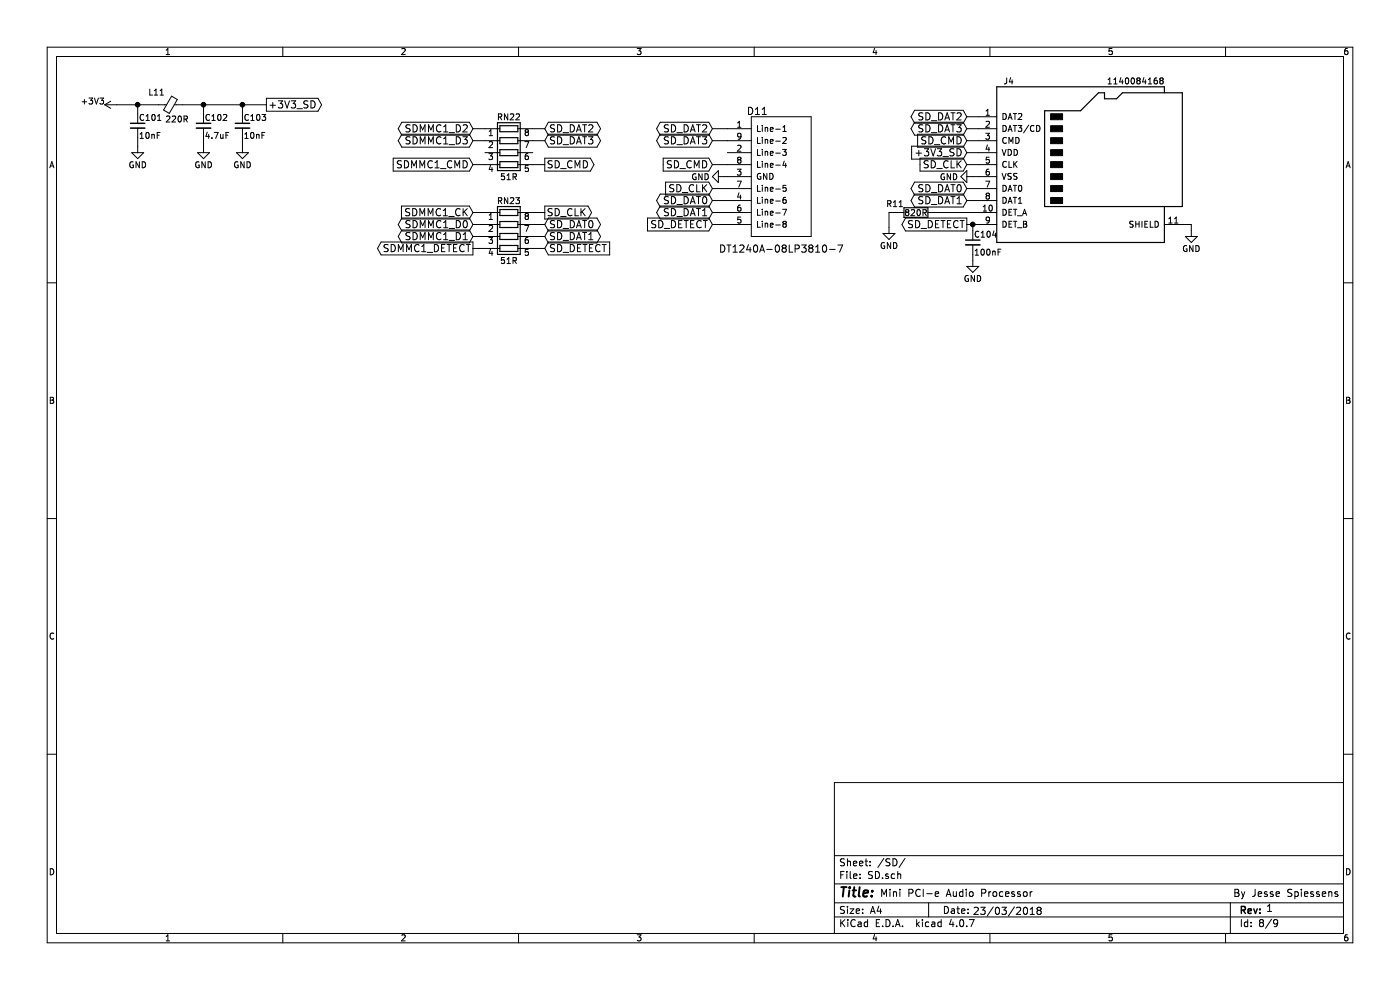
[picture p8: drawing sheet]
EESchema Schematic File Version 2
LIBS:power
LIBS:device
LIBS:switches
LIBS:relays
LIBS:motors
LIBS:transistors
LIBS:conn
LIBS:linear
LIBS:regul
LIBS:74xx
LIBS:cmos4000
LIBS:adc-dac
LIBS:memory
LIBS:xilinx
LIBS:microcontrollers
LIBS:dsp
LIBS:microchip
LIBS:analog_switches
LIBS:motorola
LIBS:texas
LIBS:intel
LIBS:audio
LIBS:interface
LIBS:digital-audio
LIBS:philips
LIBS:display
LIBS:cypress
LIBS:siliconi
LIBS:opto
LIBS:atmel
LIBS:contrib
LIBS:valves
LIBS:STM32
LIBS:SDRAM
LIBS:CODEC
LIBS:TVS_ARRAY
LIBS:BUCK
LIBS:LDO
LIBS:BOOST
LIBS:CONNECTOR
LIBS:POWER_SW
LIBS:EMI_GASKET
LIBS:LED
LIBS:Main board-cache
EELAYER 25 0
EELAYER END
$Descr A4 11693 8268
encoding utf-8
Sheet 8 9
Title ""
Date ""
Rev ""
Comp ""
Comment1 ""
Comment2 ""
Comment3 ""
Comment4 ""
$EndDescr
$Comp
L Micro_SD_Card_Det J4
U 1 1
P 9075 1375
F 0 "J4" H 8425 2075 50  0000 C CNN
F 1 "1140084168" H 9725 2075 50  0000 R CNN
F 2 "" H 11125 2075 50  0001 C CNN
F 3 "" H 9075 1475 50  0001 C CNN
	1    9075 1375
	1    0    0    -1  
$EndComp
$Comp
L R_Pack04 RN22
U 1 1
P 4250 1275
F 0 "RN22" V 3950 1275 50  0000 C CNN
F 1 "51R" V 4450 1275 50  0000 C CNN
F 2 "" V 4525 1275 50  0001 C CNN
F 3 "" H 4250 1275 50  0001 C CNN
	1    4250 1275
	0    1    1    0   
$EndComp
$Comp
L TVS_8-Channel D11
U 1 1
P 6525 1475
F 0 "D11" H 6325 2025 60  0000 C CNN
F 1 "DT1240A-08LP3810-7" H 6525 875 60  0000 C CNN
F 2 "" H 6275 975 60  0001 C CNN
F 3 "" H 6275 975 60  0001 C CNN
	1    6525 1475
	1    0    0    -1  
$EndComp
Text GLabel 3950 1075 0    60   BiDi ~ 0
SDMMC1_D2
Text GLabel 3950 1175 0    60   BiDi ~ 0
SDMMC1_D3
Text GLabel 3950 1375 0    60   Input ~ 0
SDMMC1_CMD
Text GLabel 3950 1775 0    60   Input ~ 0
SDMMC1_CK
Text GLabel 3950 1875 0    60   BiDi ~ 0
SDMMC1_D0
Text GLabel 3950 1975 0    60   BiDi ~ 0
SDMMC1_D1
Wire Wire Line
	3950 1075 4050 1075
Wire Wire Line
	3950 1175 4050 1175
Wire Wire Line
	3950 1375 4050 1375
Wire Wire Line
	3950 1775 4050 1775
Text GLabel 4550 1075 2    60   BiDi ~ 0
SD_DAT2
Text GLabel 4550 1175 2    60   BiDi ~ 0
SD_DAT3
Text GLabel 4550 1375 2    60   Output ~ 0
SD_CMD
Text GLabel 4550 1775 2    60   Output ~ 0
SD_CLK
Text GLabel 4550 1875 2    60   BiDi ~ 0
SD_DAT0
Text GLabel 4550 1975 2    60   BiDi ~ 0
SD_DAT1
Wire Wire Line
	4450 1075 4550 1075
Wire Wire Line
	4450 1175 4550 1175
Wire Wire Line
	4450 1375 4550 1375
Wire Wire Line
	4450 1775 4550 1775
Text GLabel 5950 1075 0    60   BiDi ~ 0
SD_DAT2
Text GLabel 5950 1175 0    60   BiDi ~ 0
SD_DAT3
Text GLabel 5950 1375 0    60   Input ~ 0
SD_CMD
Text GLabel 5950 1575 0    60   Input ~ 0
SD_CLK
Text GLabel 5950 1675 0    60   BiDi ~ 0
SD_DAT0
Text GLabel 5950 1775 0    60   BiDi ~ 0
SD_DAT1
Wire Wire Line
	5950 1575 6075 1575
Wire Wire Line
	5950 1375 6075 1375
Wire Wire Line
	5950 1175 6075 1175
Wire Wire Line
	6075 1075 5950 1075
$Comp
L GND #PWR100
U 1 1
P 6050 1475
F 0 "#PWR100" H 6050 1225 50  0001 C CNN
F 1 "GND" V 6050 1275 50  0000 C CNN
F 2 "" H 6050 1475 50  0001 C CNN
F 3 "" H 6050 1475 50  0001 C CNN
	1    6050 1475
	0    1    1    0   
$EndComp
Wire Wire Line
	6050 1475 6075 1475
Text GLabel 8075 975  0    60   BiDi ~ 0
SD_DAT2
Text GLabel 8075 1075 0    60   BiDi ~ 0
SD_DAT3
Text GLabel 8075 1175 0    60   Input ~ 0
SD_CMD
Text GLabel 8075 1375 0    60   Input ~ 0
SD_CLK
Text GLabel 8075 1575 0    60   BiDi ~ 0
SD_DAT0
Text GLabel 8075 1675 0    60   BiDi ~ 0
SD_DAT1
Wire Wire Line
	8075 975  8175 975 
Wire Wire Line
	8075 1075 8175 1075
Wire Wire Line
	8075 1175 8175 1175
Wire Wire Line
	8075 1375 8175 1375
Wire Wire Line
	8075 1575 8175 1575
Wire Wire Line
	8075 1675 8175 1675
$Comp
L GND #PWR102
U 1 1
P 8125 1475
F 0 "#PWR102" H 8125 1225 50  0001 C CNN
F 1 "GND" V 8125 1275 50  0000 C CNN
F 2 "" H 8125 1475 50  0001 C CNN
F 3 "" H 8125 1475 50  0001 C CNN
	1    8125 1475
	0    1    1    0   
$EndComp
Wire Wire Line
	8125 1475 8175 1475
$Comp
L +3V3 #PWR96
U 1 1
P 975 875
F 0 "#PWR96" H 975 725 50  0001 C CNN
F 1 "+3V3" V 1000 1075 50  0000 C CNN
F 2 "" H 975 875 50  0001 C CNN
F 3 "" H 975 875 50  0001 C CNN
	1    975  875 
	0    -1   -1   0   
$EndComp
$Comp
L Ferrite_Bead_Small L11
U 1 1
P 1425 875
F 0 "L11" V 1525 925 50  0000 L CNN
F 1 "220R" V 1300 725 50  0000 L CNN
F 2 "" V 1355 875 50  0001 C CNN
F 3 "" H 1425 875 50  0001 C CNN
	1    1425 875 
	0    -1   -1   0   
$EndComp
$Comp
L C_Small C101
U 1 1
P 1150 1050
F 0 "C101" H 1160 1120 50  0000 L CNN
F 1 "10nF" H 1160 970 50  0000 L CNN
F 2 "" H 1150 1050 50  0001 C CNN
F 3 "" H 1150 1050 50  0001 C CNN
	1    1150 1050
	1    0    0    -1  
$EndComp
$Comp
L C_Small C102
U 1 1
P 1700 1050
F 0 "C102" H 1710 1120 50  0000 L CNN
F 1 "4.7uF" H 1710 970 50  0000 L CNN
F 2 "" H 1700 1050 50  0001 C CNN
F 3 "" H 1700 1050 50  0001 C CNN
	1    1700 1050
	1    0    0    -1  
$EndComp
$Comp
L C_Small C103
U 1 1
P 2025 1050
F 0 "C103" H 2035 1120 50  0000 L CNN
F 1 "10nF" H 2035 970 50  0000 L CNN
F 2 "" H 2025 1050 50  0001 C CNN
F 3 "" H 2025 1050 50  0001 C CNN
	1    2025 1050
	1    0    0    -1  
$EndComp
$Comp
L GND #PWR97
U 1 1
P 1150 1225
F 0 "#PWR97" H 1150 975 50  0001 C CNN
F 1 "GND" H 1150 1075 50  0000 C CNN
F 2 "" H 1150 1225 50  0001 C CNN
F 3 "" H 1150 1225 50  0001 C CNN
	1    1150 1225
	1    0    0    -1  
$EndComp
$Comp
L GND #PWR98
U 1 1
P 1700 1225
F 0 "#PWR98" H 1700 975 50  0001 C CNN
F 1 "GND" H 1700 1075 50  0000 C CNN
F 2 "" H 1700 1225 50  0001 C CNN
F 3 "" H 1700 1225 50  0001 C CNN
	1    1700 1225
	1    0    0    -1  
$EndComp
$Comp
L GND #PWR99
U 1 1
P 2025 1225
F 0 "#PWR99" H 2025 975 50  0001 C CNN
F 1 "GND" H 2025 1075 50  0000 C CNN
F 2 "" H 2025 1225 50  0001 C CNN
F 3 "" H 2025 1225 50  0001 C CNN
	1    2025 1225
	1    0    0    -1  
$EndComp
Wire Wire Line
	975  875  1325 875 
Wire Wire Line
	1150 875  1150 950 
Connection ~ 1150 875 
Wire Wire Line
	1525 875  2225 875 
Wire Wire Line
	1700 875  1700 950 
Wire Wire Line
	1150 1225 1150 1150
Wire Wire Line
	1700 1225 1700 1150
Wire Wire Line
	2025 875  2025 950 
Connection ~ 1700 875 
Wire Wire Line
	2025 1150 2025 1225
Text GLabel 2225 875  2    60   Output ~ 0
+3V3_SD
Connection ~ 2025 875 
Text GLabel 8075 1275 0    60   Input ~ 0
+3V3_SD
Wire Wire Line
	8075 1275 8175 1275
Text GLabel 8075 1875 0    60   Output ~ 0
SD_DETECT
Wire Wire Line
	8075 1875 8175 1875
$Comp
L GND #PWR104
U 1 1
P 9950 1925
F 0 "#PWR104" H 9950 1675 50  0001 C CNN
F 1 "GND" H 9950 1775 50  0000 C CNN
F 2 "" H 9950 1925 50  0001 C CNN
F 3 "" H 9950 1925 50  0001 C CNN
	1    9950 1925
	1    0    0    -1  
$EndComp
Wire Wire Line
	9875 1875 9950 1875
Wire Wire Line
	9950 1875 9950 1925
Wire Wire Line
	5950 1675 6075 1675
Wire Wire Line
	5950 1775 6075 1775
$Comp
L R_Pack04 RN23
U 1 1
P 4250 1975
F 0 "RN23" V 3950 1975 50  0000 C CNN
F 1 "51R" V 4450 1975 50  0000 C CNN
F 2 "" V 4525 1975 50  0001 C CNN
F 3 "" H 4250 1975 50  0001 C CNN
	1    4250 1975
	0    1    1    0   
$EndComp
Text GLabel 5950 1875 0    60   Input ~ 0
SD_DETECT
Wire Wire Line
	5950 1875 6075 1875
Text GLabel 4550 2075 2    60   Input ~ 0
SD_DETECT
Wire Wire Line
	4450 2075 4550 2075
Wire Wire Line
	4450 1975 4550 1975
Wire Wire Line
	4450 1875 4550 1875
Wire Wire Line
	3950 1975 4050 1975
Wire Wire Line
	3950 1875 4050 1875
Text GLabel 3950 2075 0    60   Output ~ 0
SDMMC1_DETECT
Wire Wire Line
	3950 2075 4050 2075
$Comp
L C_Small C104
U 1 1
P 8125 2025
F 0 "C104" H 8135 2095 50  0000 L CNN
F 1 "100nF" H 8135 1945 50  0000 L CNN
F 2 "" H 8125 2025 50  0001 C CNN
F 3 "" H 8125 2025 50  0001 C CNN
	1    8125 2025
	1    0    0    -1  
$EndComp
Wire Wire Line
	8125 1925 8125 1875
Connection ~ 8125 1875
$Comp
L GND #PWR103
U 1 1
P 8125 2175
F 0 "#PWR103" H 8125 1925 50  0001 C CNN
F 1 "GND" H 8125 2025 50  0000 C CNN
F 2 "" H 8125 2175 50  0001 C CNN
F 3 "" H 8125 2175 50  0001 C CNN
	1    8125 2175
	1    0    0    -1  
$EndComp
Wire Wire Line
	8125 2125 8125 2175
$Comp
L GND #PWR101
U 1 1
P 7425 1900
F 0 "#PWR101" H 7425 1650 50  0001 C CNN
F 1 "GND" H 7425 1750 50  0000 C CNN
F 2 "" H 7425 1900 50  0001 C CNN
F 3 "" H 7425 1900 50  0001 C CNN
	1    7425 1900
	1    0    0    -1  
$EndComp
Wire Wire Line
	7425 1900 7425 1775
Wire Wire Line
	7425 1775 7500 1775
$Comp
L R R11
U 1 1
P 7650 1775
F 0 "R11" V 7575 1600 50  0000 C CNN
F 1 "820R" V 7650 1775 50  0000 C CNN
F 2 "" V 7580 1775 50  0001 C CNN
F 3 "" H 7650 1775 50  0001 C CNN
	1    7650 1775
	0    1    1    0   
$EndComp
Wire Wire Line
	7800 1775 8175 1775
Text Notes 8125 7650 0    60   ~ 0
23/03/2018
Text Notes 10575 7625 0    60   ~ 0
1
Text Notes 7350 7500 0    60   ~ 0
Mini PCI-e Audio Processor
Text Notes 10300 7500 0    60   ~ 0
By Jesse Spiessens
$EndSCHEMATC
